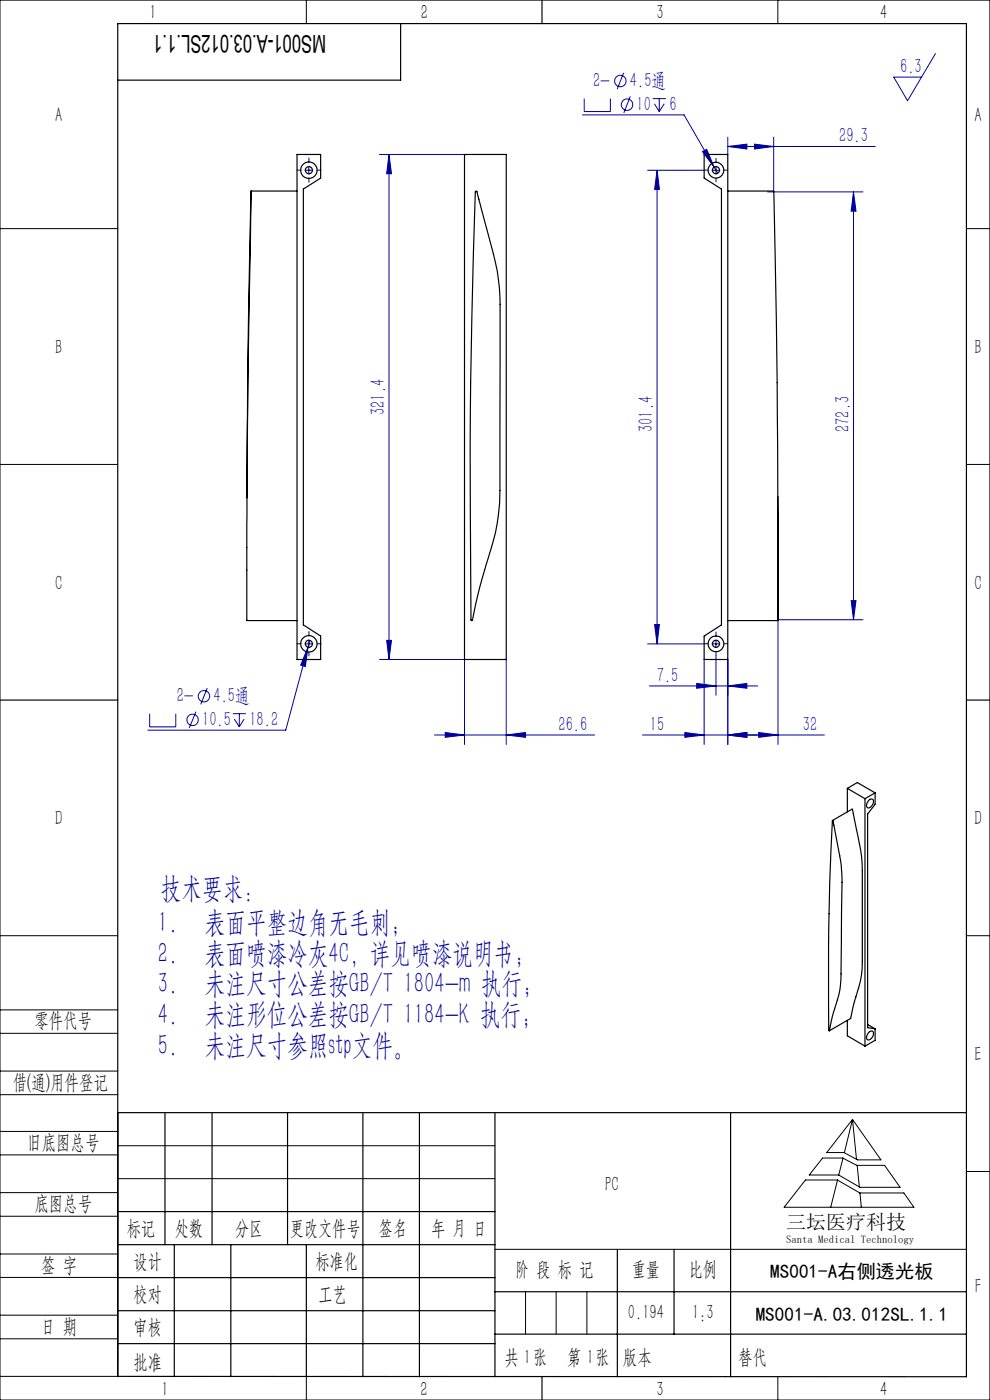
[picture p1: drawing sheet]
<svg xmlns="http://www.w3.org/2000/svg" width="210mm" height="297mm" viewBox="0 0 210 297" stroke-linecap="round" stroke-linejoin="round" font-family="sans-serif">
<g fill="none" stroke="#0000a0" stroke-width=".21">
<path d="M132.3 15.4l-1.4 3.5M198.4 11.4l-5.9 10-2.9-5h5.9M64.7 36.1h1.7M65.5 35.3v1.6M80.5 32.8h18M82.5 32.8v107.1M82.5 32.8l.5 4.1h-1zM123.5 24.4h21.6l6.4 11.1M123.9 20.9v2.8h5.6v-2.8M133.7 20.5l-1.4 3.5M137.4 36.1h12M138.5 20.9h2.8"/>
<path d="M138.8 22l1 1.7M139.4 36.1v100.5M139.4 36.1l.5 4.1h-1zM139.8 20.9v2.8M140.9 22l-1.1 1.7M149 32.2l.9-.5 1.6 3.8zM151 36.1h1.7M151.5 35.5l.8 1.3M151.9 35.3v1.6M154.4 31.1l4-.5v1zM154.4 29.1v3.7M154.4 31.1h31.3"/>
<path d="M160.1 30.6l4 .5-4 .5zM164.1 29.1v11.4M162.8 40.7h20.3M181 40.7v90.8M181 40.7l.6 4.1h-1zM64.7 136.6h1.7M65.3 137.3l-.5 4.1-1-.3zM65.5 135.7v1.7M65.7 135.9l-5.1 19h-29.2M80.5 139.9h18v18M82 135.9h1l-.5 4zM107.4 139.9v18"/>
<path d="M137.4 136.6h12M138.9 132.5h1l-.5 4.1zM149.4 139.9v18M151 136.6h1.7M151.9 135.7v1.7M151.9 139.1v8.4M154.4 139.9v18M165 131.5h18.1M165 131.7v26.2M180.6 127.4h1l-.6 4.1zM31.7 151.4v2.8h5.6v-2.8M41.6 151l-1.5 3.4"/>
<path d="M44 146l-1.4 3.4M49.4 151.4h2.7M49.7 152.5l1.1 1.7M50.8 151.4v2.8M51.8 152.5l-1 1.7M92.2 155.9h33.9M94.4 155.4l4.1 .5-4.1 .5zM107.4 155.9l4.1-.5v1zM136.3 155.9h38.6M137.8 145.5h22.9M145.3 155.4l4.1 .5-4.1 .5zM147.8 145l4.1 .5-4.1 .5z"/>
<path d="M154.4 155.9l4-.5v1zM154.4 145.5l4-.5v1zM160.9 155.4l4.1 .5-4.1 .5z"/>
<circle cx="131.6" cy="17.2" r="1.21"/>
<circle cx="133" cy="22.2" r="1.21"/>
<circle cx="40.8" cy="152.7" r="1.21"/>
<circle cx="43.3" cy="147.7" r="1.22"/>
</g>
<g fill="none" stroke="#0000a0" stroke-width=".21" stroke-dasharray="30.5 1.3 1.3 1.3">
<path d="M63.9 36.1h-.9M65.5 34.4v-.9M65.5 37.8v.9M67.2 36.1h.9M150.2 36.1h-.8M151.9 34.4v-.8M151.9 37.8v.8M153.6 36.1h.8M63.9 136.6h-.9M65.5 134.9v-.9M65.5 138.2v1M67.2 136.6h.9"/>
<path d="M150.2 136.6h-.8M151.9 134.9v-.8M151.9 138.2v.9M153.6 136.6h.8"/>
</g>
<g fill="none" stroke="#000" stroke-width=".21">
<path d="M0 0h210v297h-210zM65 0v5M165 0v5M0 48.5h25M205 48.5h5M0 98.5h25M205 98.5h5M0 198.5h25M205 198.5h5M0 214.2h25M0 219.2h25M0 232.2h25"/>
<path d="M0 227.2h25M25 236v56h-25M180.8 237.5l6.1 8.6h-5l-2.9-1.6h-3.6zM180.8 237.5l-1.7 7M180.8 237.5l.9 8.5M0 245h25M0 240h25M0 258h25M0 253h25M25 243.1h80M25 250h80M170.9 250.3h6.7l4.8 2.8h9.3l2.2 3h-27.6z"/>
<path d="M174.5 245.7h4.3l3 1.5h5.8l3.3 4.7h-8.5l-4.5-2.6h-6.2zM177.7 250.3l-1.5 5.8M178.8 245.7l-.9 3.6M181.8 247.2l.5 4.6M182.4 253.1l.3 3M205 248.5h5M0 271h25M0 266h25M0 279h25M105 265h100M111.5 274v9M118 274v9"/>
<path d="M124.5 274v9M0 284h25M65 292.1v4.9M153.7 292h.1M165 292v5"/>
</g>
<g fill="none" stroke="#000" stroke-width=".25">
<path d="M25 5v287.1M25 5h180v287.1l-180-.1M85 5v12h-60M115 0v5M0 148.5h25M205 148.5h5M25 236h180M35 236v28.1M45 236v28.1M61 236v28.1M77 236v56.1M89 236v56.1"/>
<path d="M105 236v56.1M155 236v56.1M25 257h80M25 264.1h80M25 271h80M25 278.1h80M37 264.1v28M49 264.1v28M65 264.1v28M105 274h100M131 265v27.1M143 265v18"/>
<path d="M25 285h80M105 283h100M115 292v5"/>
</g>
<g fill="#0000a0">
<path d="M107.4 155.9l4.1-.5v1zM94.4 155.4l4.1 .5-4.1 .5zM154.4 155.9l4-.5v1zM145.3 155.4l4.1 .5-4.1 .5zM160.1 30.6l4 .5-4 .5zM154.4 31.1l4-.5v1z"/>
<path d="M154.4 155.9l4-.5v1zM160.9 155.4l4.1 .5-4.1 .5zM147.8 145l4.1 .5-4.1 .5zM154.4 145.5l4-.5v1zM149 32.2l2.5 3.3-1.6-3.8zM65.3 137.3l-1.5 3.8 1 .3z"/>
<path d="M82 135.9h1l-.5 4zM82.5 32.8l.5 4.1h-1z"/>
<path d="M181 40.7l.6 4.1h-1zM180.6 127.4h1l-.6 4.1z"/>
<path d="M139.4 36.1l.5 4.1h-1zM138.9 132.5h1l-.5 4.1z"/>
</g>
<g fill="none" stroke="#000" stroke-width=".25">
<path d="M63 32.8h5v5l-3.7 2.3v92.5l3.7 2.3v5h-5zM98.5 32.8h8.9v107.1h-8.9zM149.4 32.8h5v107.1h-5v-5l3.6-2.3v-92.5l-3.6-2.3zM53.3 40.5v.1a2617 2617 0 0 0-.9 65M53.3 40.5l-.8 49.9-.1 41.3h10.6M53.3 40.5h9.7M100.9 40.6l.1-.1 .2 .2 2.6 9.9a45.7 45.7 0 0 1 2.3 14l-.1 39.5a45.1 45.1 0 0 1-2.8 15.6l-1.9 6.7-1.1 5.1-.1 .2-.2-.1a1729 1729 0 0 1 1-91zM154.4 40.5l9.7 .1a2898.3 2898.3 0 0 1 .9 67.8v23.3v-26.4M154.4 131.7h10.6M176.6 174.1h.1l.1 .7a66.2 66.2 0 0 1 1.8 11.5l-.2 20.3a23 23 0 0 1-1.6 8.2l-.9 3.9-.1-.1a664.2 664.2 0 0 1 .8-44.5zM176.6 174.1l4.1-2.4 .3 .7a69 69 0 0 1 1.9 12.3v14.4a30 30 0 0 1-.8 10.4l-1.2 4.1-.5 2.5-4.5 2.6M179.7 167.2l3.8 2.2"/>
<path d="M179.7 167.2v5M179.7 167.2l2.2-1.2 3.7 2.2M183.5 169.4v52.5M184.4 169.7a.55 .55 0 0 1 .8-.1 .55 .55 0 0 1 0 .8 1 1 0 0 1-1.3 .9 1.36 1.36 0 0 1 .5-1.6zM185.6 168.2l-2.1 1.2M185.6 168.2v2.4l-1.6 2.1v45.3l1.6 .3M179.7 216.5v3.2l3.8 2.2M184 217.3l1.6 1M184.3 219a.57 .57 0 0 1 .8-.2 .57 .57 0 0 1 .1 .8 1.05 1.05 0 0 1-1.3 .9 1.3 1.3 0 0 1 .4-1.5zM185.6 218.3v2.4l-2.1 1.2"/>
<circle cx="65.5" cy="36.1" r="1.75"/>
<circle cx="65.5" cy="36.1" r=".75"/>
<circle cx="151.9" cy="36.1" r="1.67"/>
<circle cx="151.9" cy="36.1" r=".74"/>
<circle cx="65.5" cy="136.6" r="1.75"/>
<circle cx="65.5" cy="136.6" r=".74"/>
<circle cx="151.9" cy="136.6" r="1.66"/>
<circle cx="151.9" cy="136.6" r=".73"/>
</g>
<g font-size="6.3" fill="#0000a0">
<text x="34.1" y="190.5">技术要求：</text>
<text x="33.5" y="197.7">1.</text>
<text x="43.5" y="197.7">表面平整边角无毛刺；</text>
<text x="33.5" y="204.2">2.</text>
<text x="43.5" y="204.2">表面喷漆冷灰4C，详见喷漆说明书；</text>
<text x="33.5" y="210.7">3.</text>
<text x="43.5" y="210.7">未注尺寸公差按GB/T 1804-m 执行；</text>
<text x="33.5" y="217.2">4.</text>
<text x="43.5" y="217.2">未注形位公差按GB/T 1184-K 执行；</text>
<text x="33.5" y="223.7">5.</text>
<text x="43.5" y="223.7">未注尺寸参照stp文件。</text>
</g>
<text font-size="5.2" x="69.2" y="7.3" transform="rotate(-180 69.2 7.3)">MS001-A.03.012SL.1.1</text>
<g font-size="4.4" fill="#010000">
<text x="31.7" y="4.1">1</text>
<text x="89.2" y="4.1">2</text>
<text x="139.2" y="4.1">3</text>
<text x="186.7" y="4.1">4</text>
<text x="156.6" y="289.5">替代</text>
</g>
<g font-size="4.4" fill="#0000a0">
<text x="190.9" y="15.5">6.3</text>
<text x="125.8" y="18.5">2-</text>
<text x="133.6" y="18.5">4.5通</text>
<text x="135" y="23.5">10</text>
<text x="142" y="23.5">6</text>
<text x="178" y="30.2">29.3</text>
<text x="81.7" y="88.1" transform="rotate(-90 81.7 88.1)">321.4</text>
<text x="138.5" y="91.7" transform="rotate(-90 138.5 91.7)">301.4</text>
<text x="180.2" y="91.7" transform="rotate(-90 180.2 91.7)">272.3</text>
<text x="37.5" y="149">2-</text>
<text x="45.3" y="149">4.5通</text>
<text x="139.3" y="144.6">7.5</text>
<text x="42.9" y="154">10.5</text>
<text x="52.9" y="154">18.2</text>
<text x="118.5" y="155">26.6</text>
<text x="137.8" y="155">15</text>
<text x="170.3" y="155">32</text>
</g>
<g font-size="4.4">
<text x="11.7" y="25.9">A</text>
<text x="206.7" y="25.9">A</text>
<text x="11.7" y="75.1">B</text>
<text x="206.7" y="75.1">B</text>
<text x="11.7" y="125.1">C</text>
<text x="206.7" y="125.1">C</text>
<text x="11.7" y="175.1">D</text>
<text x="206.7" y="175.1">D</text>
<text x="7.3" y="217.9">零件代号</text>
<text x="206.7" y="225.1">E</text>
<text x="2.7" y="231">借(通)用件登记</text>
<text x="5.8" y="243.7">旧底图总号</text>
<text x="7.3" y="256.8">底图总号</text>
<text x="128.4" y="252.6">PC</text>
<text x="26.9" y="261.9">标记</text>
<text x="37.1" y="261.9">处数</text>
<text x="49.9" y="261.9">分区</text>
<text x="61.5" y="261.9">更改文件号</text>
<text x="80.4" y="261.9">签名</text>
<text x="91.5" y="261.9">年 月 日</text>
<text x="8.7" y="269.8">签 字</text>
<text x="28.3" y="268.9">设计</text>
<text x="66.9" y="268.9">标准化</text>
<text x="109.3" y="270.8">阶 段 标 记</text>
<text x="134" y="270.8">重量</text>
<text x="146.1" y="270.8">比例</text>
<text x="206.8" y="274.4">F</text>
<text x="28.3" y="276">校对</text>
<text x="67.6" y="276">工艺</text>
<text x="133.2" y="279.8">0.194</text>
<text x="146.8" y="279.8">1:3</text>
<text x="8.7" y="282.9">日 期</text>
<text x="28.4" y="283">审核</text>
<text x="28.3" y="290.4">批准</text>
<text x="107" y="289.5">共 张</text>
<text x="111.1" y="289.5">1</text>
<text x="120.3" y="289.5">第 张</text>
<text x="124.5" y="289.5">1</text>
<text x="132.1" y="289.5">版本</text>
<text x="34.2" y="296.1">1</text>
<text x="89.2" y="296.2">2</text>
<text x="139.2" y="296.2">3</text>
<text x="186.7" y="296.2">4</text>
</g>
<text font-size="4.2" x="166.8" y="260.7">三坛医疗科技</text>
<g font-size="4.1">
<text x="163.4" y="271.1">MS001-A右侧透光板</text>
<text x="160.3" y="280.2">MS001-A.03.012SL.1.1</text>
</g>
<text font-size="2.3" x="166.8" y="263.6">Santa Medical Technology</text>
</svg>
